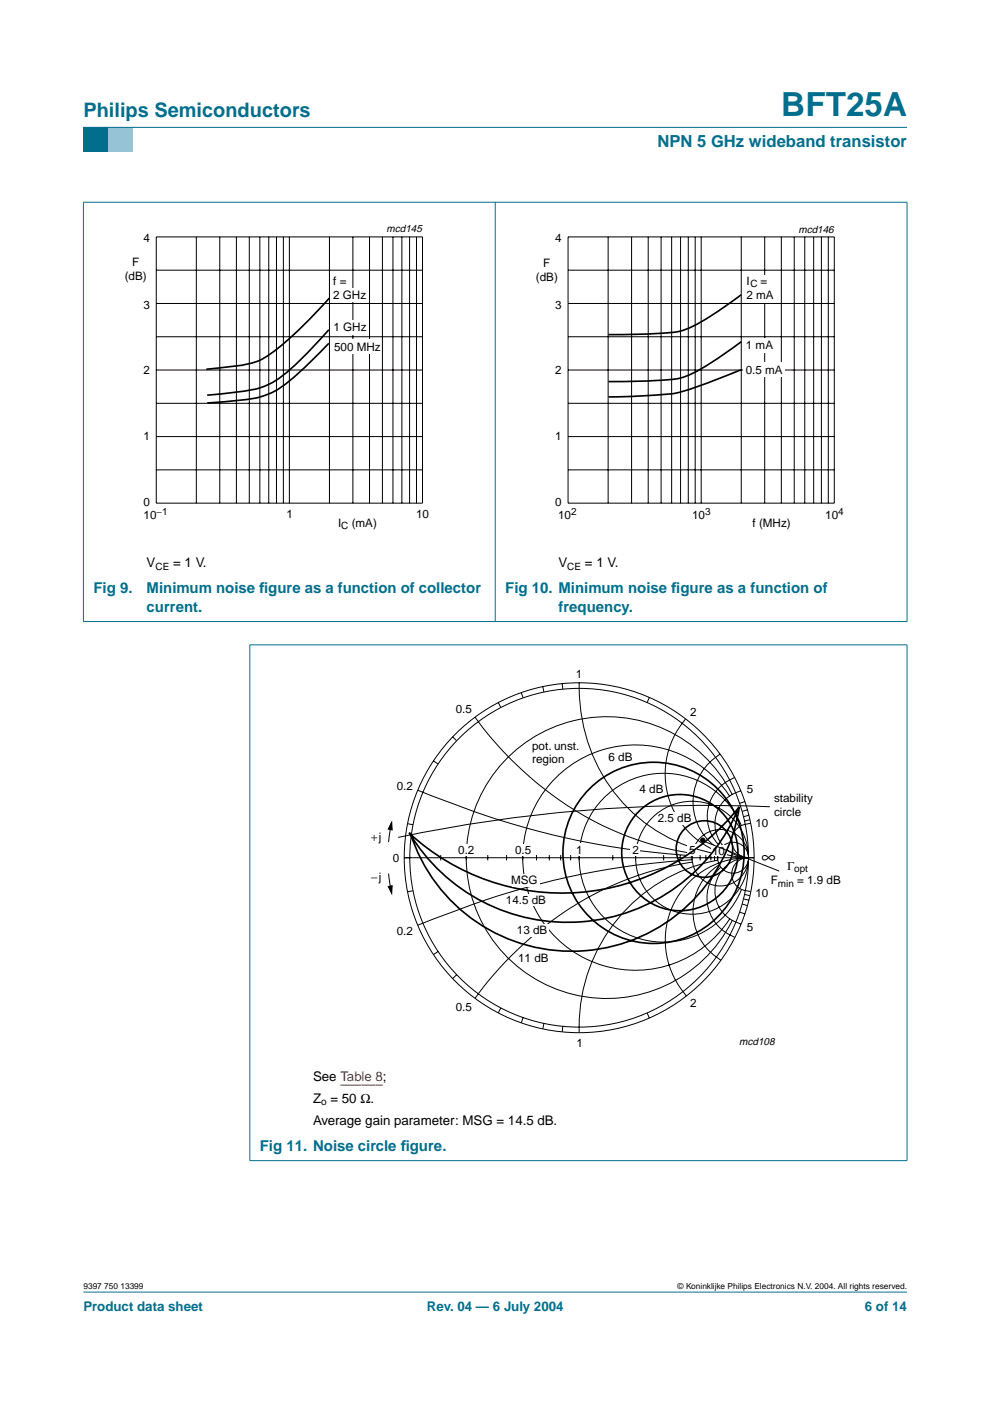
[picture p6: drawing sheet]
<svg xmlns="http://www.w3.org/2000/svg" width="210mm" height="297mm" viewBox="0 0 210 297" stroke-linecap="round" stroke-linejoin="round" font-family="sans-serif">
<path d="M17.7 273.9h174.6z" fill="#006e8c" stroke="#006e8c" stroke-width=".21"/>
<path d="M17.7 27h5.3v5.3h-5.3z" fill-rule="evenodd" fill="#006e8c"/>
<path d="M23 27h5.3v5.3h-5.3z" fill-rule="evenodd" fill="#96c4d6"/>
<g fill="#006e8c" stroke="#006e8c" stroke-width=".21">
<path d="M17.7 27h174.6z"/>
<path d="M17.7 42.9v88.8z"/>
<path d="M105 42.8v89z"/>
<path d="M192.3 42.9v88.8z"/>
<path d="M17.6 42.9h174.8z"/>
<path d="M17.6 131.8h174.8z"/>
</g>
<g fill="none" stroke="#000" stroke-width=".21">
<path d="M33.1 50.2h56.5v56.5h-56.5zM33.1 57.3h56.5M41.6 50.2v56.5M46.6 50.2v56.5M50.1 50.2v56.5M52.9 50.2v56.5M55.1 50.2v56.5M57 50.2v56.5M58.6 50.2v56.5M60.1 50.2v56.5M61.4 50.2v56.5M69.9 50.2v56.5"/>
<path d="M74.8 50.2v56.5M78.3 50.2v56.5M81.1 50.2v56.5M83.3 50.2v56.5M85.2 50.2v56.5M86.8 50.2v56.5M88.3 50.2v56.5M33.1 78.5h56.5M33.1 64.3h56.5M33.1 71.4h56.5M33.1 99.6h56.5M33.1 92.6h56.5"/>
<path d="M33.1 85.5h56.5"/>
</g>
<path d="M20.4 47.4h81.9v66.3h-81.9z" fill="none" stroke="#fff" stroke-width=".21"/>
<path d="M69.7 69.9a61.8 61.8 0 0 1-11.5 10.9 16.9 16.9 0 0 1-7.5 2.3l-6.8 .7M69.7 72.8a62.2 62.2 0 0 1-10.9 9.8 18.4 18.4 0 0 1-8.6 2.3l-6.3 .5M69.8 63.2a71 71 0 0 1-13.5 12.5 16.1 16.1 0 0 1-7.2 2l-5.3 .6" fill="none" stroke="#000" stroke-width=".35"/>
<g fill="#fff">
<path d="M71 61.2h7v2.9h-7z"/>
<path d="M70.6 67.8h7.4v3.1h-7.4z"/>
<path d="M70.6 71.9h10.1v3h-10.1z"/>
</g>
<g fill="none" stroke="#000" stroke-width=".21">
<path d="M120.4 50.2h56.5v56.5h-56.5zM120.4 57.3h56.5M128.9 50.2v56.5M133.9 50.2v56.5M137.4 50.2v56.5M140.2 50.2v56.5M142.4 50.2v56.5M144.3 50.2v56.5M145.9 50.2v56.5M147.4 50.2v56.5M148.7 50.2v56.5M157.2 50.2v56.5"/>
<path d="M162.1 50.2v56.5M165.7 50.2v56.5M168.4 50.2v56.5M170.6 50.2v56.5M172.5 50.2v56.5M174.2 50.2v56.5M175.6 50.2v56.5M120.4 78.5h56.5M120.4 64.3h56.5M120.4 71.4h56.5M120.4 99.6h56.5M120.4 92.6h56.5"/>
<path d="M120.4 85.5h56.5"/>
</g>
<path d="M107.7 47.4h81.9v66.3h-81.9z" fill="none" stroke="#fff" stroke-width=".21"/>
<g fill="#fff">
<path d="M158.3 58.4h7v5.7h-7z"/>
<path d="M158.3 71.6h6.5v3.1h-6.5z"/>
<path d="M157.7 76.9h8.7v3h-8.7z"/>
</g>
<path d="M157.1 78.4l-4.8 1.9a53.8 53.8 0 0 1-9.9 3.2l-7.3 .5-6.1 .2M157.1 62.5a51.1 51.1 0 0 1-12.3 7.6 53.9 53.9 0 0 1-11.1 .8h-4.7M157.1 72.5a51.1 51.1 0 0 1-12.3 7.5 53.9 53.9 0 0 1-11.1 .9h-4.7" fill="none" stroke="#000" stroke-width=".35"/>
<path d="M72.2 230.1h9" fill="none" stroke="#f00" stroke-width=".21"/>
<g fill="#006e8c" stroke="#006e8c" stroke-width=".21">
<path d="M53 136.8v109.2z"/>
<path d="M192.3 136.8v109.2z"/>
<path d="M52.9 136.7h139.5z"/>
<path d="M52.9 246.1h139.5z"/>
</g>
<path d="M55.6 141h134.1v81.8h-134.1z" fill="none" stroke="#fff" stroke-width=".21"/>
<g fill="none" stroke="#000" stroke-width=".21">
<path d="M96 156.2l.8 .8M100.7 152.1l.7 .9M101.4 153l2.4 3 3.5 4 3.4 3.3 3.6 3.1a67.1 67.1 0 0 0 32.4 14.5M105.7 149l.5 1M110.5 146.9l.4 1.1M115.1 145.6l.2 1.1M119.2 144.9l.1 1.2M122.8 144.8a35.3 35.3 0 0 0 23 34.6l4.3 1.3 2.3 .4M137.7 147.9l-.5 1M145.4 152.4a17.8 17.8 0 0 0-2.8 19 17.8 17.8 0 0 0 16.1 10.4M152.7 159.9a11.8 11.8 0 0 0-.1 20.2M83 174.6l-.6 4"/>
<path d="M83 174.3l-.2 1.5M86.4 174.6l1.1 .3M88.6 167.6l15.6 5.7 7.2 2.2 6.6 1.7 6.4 1.4 7.4 1.2 6.2 .8 8.7 .9M91.9 161.3l1 .7M154.7 168.8a23.9 23.9 0 0 0-35.7-5 23.9 23.9 0 0 0 .1 36 23.9 23.9 0 0 0 35.6-5M155.2 168.4a29.8 29.8 0 0 0-44.7-10.2 29.8 29.8 0 0 0-1.7 45.8 29.8 29.8 0 0 0 45.3-6.8l1.2-2.1M155.8 164.8a8.7 8.7 0 0 0-2.8 14.9M157.1 167.6a7.2 7.2 0 0 0-5.5 7.8 7.2 7.2 0 0 0 7 6.4M157.2 175a17.9 17.9 0 0 0-27.4-7.3 17.9 17.9 0 0 0 0 28.3 17.9 17.9 0 0 0 27.4-7.4M157.9 170l-1.1 .3M158.5 171.7l-1.1 .3M158.8 172.9l-1.2 .3"/>
<path d="M159 173.8l-1.1 .3M159.1 174.5a4 4 0 0 0-3.8 2.7 3.6 3.6 0 0 0 3.3 4.6M82.4 185.2l.6 4M82.8 188l.2 1.4M85.7 181.9h74.2M87.5 188.9l-1.1 .2M93.4 181.3v1.1M98.9 181.3v1.1M103.4 181.3v1.1M107.4 181.3v1.1M110.8 181.3v1.1M113.8 181.3v1.1"/>
<path d="M116.5 181.3v1.1M118.9 181.3v1.1M121 181.3v1.1M122.8 181.3v1.1M129.9 181.3v1.1M134.8 181.3v1.1M140.7 181.3v1.1M144.2 181.3v1.1M146.7 182.3l-8.7 .8-6.2 .8-7.4 1.2-6.4 1.4-6.6 1.7-7.2 2.2-15.6 5.8M146.7 181.3v1.1M146.7 182.8l-4.3 .8-3.8 .9-4 1.4-3.8 1.4a73.4 73.4 0 0 0-30.1 24.3M148.4 181.3v1.1"/>
<path d="M149.7 181.3v1.1M150.7 181.3v1.1M151.5 181.3v1.1M152.1 182.4a35.9 35.9 0 0 0-29.3 36.5M152.2 181.3v1.1M152.5 183.4a11.8 11.8 0 0 0 .3 20.2M152.8 183.9a8.8 8.8 0 0 0 3 14.8M156.9 193.4l1 .4M157.4 191.7l1.1 .3M157.7 190.6l1.1 .3M157.9 189.7l1.1 .2M158.3 181.9a17.6 17.6 0 0 0-15.8 10.5 17.6 17.6 0 0 0 3 18.7"/>
<path d="M158.5 181.9a7.1 7.1 0 0 0-6.9 6.4 7.1 7.1 0 0 0 5.5 7.6M158.5 181.9a3.5 3.5 0 0 0-3.3 3.2 3.5 3.5 0 0 0 2.9 3.7l1.1 .2M92.9 201.7l-1 .7M96.8 206.7l-.8 .8M106.2 213.7l-.5 1M110.9 215.8l-.4 1.1M115.3 217l-.2 1.1M119.3 217.6l-.1 1.2M137.2 214.8l.5 1.1"/>
<circle cx="122.8" cy="181.9" r="37.1"/>
<circle cx="122.8" cy="181.9" r="35.9"/>
<circle cx="146.7" cy="181.9" r="12"/>
<circle cx="152.7" cy="181.9" r="6"/>
<circle cx="155.4" cy="181.9" r="3.3"/>
</g>
<path d="M83 174.3l.1 1.7-.8-.2zM82.3 188l.8-.2-.1 1.6z" fill="#000" stroke="#000" stroke-width=".21"/>
<g fill="#fff">
<path d="M145.7 179h2.1v2.5h-2.1z"/>
<path d="M108.8 179h4.2v2.5h-4.2z"/>
<path d="M96.7 179h4.2v2.5h-4.2z"/>
<path d="M133.7 179h2.1v2.5h-2.1z"/>
<path d="M121.4 178.8h2.8v2.7h-2.8z"/>
<path d="M150.8 179.2h3.2v2.3h-3.2z"/>
</g>
<circle cx="149" cy="178.1" r=".46" fill="#000" stroke="#000" stroke-width=".21"/>
<path d="M149 178.3l16.2 6.4M163.2 171a316.1 316.1 0 0 0-78.8 6.5" fill="none" stroke="#000" stroke-width=".21"/>
<g fill="none" stroke="#000" stroke-width=".35">
<path d="M87 176.6a35.9 35.9 0 0 0 37.1 25 35.9 35.9 0 0 0 32.7-30.5 47.7 47.7 0 0 1-70 5.6M156.7 171.1a39.2 39.2 0 0 1-33.3 24.3 39.2 39.2 0 0 1-36.7-18.9"/>
<circle cx="138.6" cy="180.8" r="19.2"/>
<circle cx="144.1" cy="180.8" r="12.3"/>
<circle cx="149.4" cy="180" r="6"/>
</g>
<g fill="#fff">
<path d="M108.5 185.3h5.9v2.6h-5.9z"/>
<path d="M108.9 189.6h7.1v2.5h-7.1z"/>
<path d="M111.2 195.9h5.2v2.6h-5.2z"/>
<path d="M140.2 172.1h5.3v2.7h-5.3z"/>
</g>
<text font-size="7.1" fill="#006e8c" x="165.7" y="24.7">BFT25A</text>
<text font-size="4.2" fill="#006e8c" x="17.7" y="24.9">Philips Semiconductors</text>
<text font-size="4.2" x="161.5" y="183">∞</text>
<text font-size="3.5" fill="#006e8c" x="139.4" y="31.1">NPN 5 GHz wideband transistor</text>
<g font-size="3.2" fill="#006e8c">
<text x="19.8" y="125.8">Fig 9.</text>
<text x="31.1" y="125.8">Minimum noise f</text>
<text x="55" y="125.8">igure as a function of collector</text>
<text x="107.1" y="125.8">Fig 10. Minimum noise f</text>
<text x="142.3" y="125.8">igure as a function of</text>
<text x="31.1" y="129.7">current.</text>
<text x="118.4" y="129.7">frequency.</text>
<text x="55.1" y="244">Fig 11. Noise circle f</text>
<text x="85" y="244">igure.</text>
</g>
<g font-size="2.8">
<text x="31.1" y="120.3">V</text>
<text x="36.7" y="120.3">= 1 V.</text>
<text x="118.4" y="120.3">V</text>
<text x="124" y="120.3">= 1 V.</text>
<text x="66.4" y="229.3">See Table 8;</text>
<text x="66.4" y="233.9">Z = 50 Ω.</text>
<text x="66.4" y="238.4">Average gain parameter: MSG = 14.5 dB.</text>
</g>
<g font-size="2.8" fill="#006e8c">
<text x="17.7" y="278">Product data sheet</text>
<text x="90.5" y="278">Rev. 04 — 6 July 2004</text>
<text x="183.4" y="278">6 of 14</text>
</g>
<g font-size="2.5">
<text x="30.4" y="51.3">4</text>
<text x="117.7" y="51.3">4</text>
<text x="26.4" y="59.3">(dB)</text>
<text x="28" y="56.3">F</text>
<text x="113.6" y="59.7">(dB)</text>
<text x="115.2" y="56.7">F</text>
<text x="30.4" y="65.4">3</text>
<text x="70.6" y="60.4">f =</text>
<text x="70.6" y="63.4">2 GHz</text>
<text x="117.7" y="65.4">3</text>
<text x="158.2" y="60.4">I</text>
<text x="158.2" y="63.4">2 mA</text>
<text x="161.2" y="60.4">=</text>
<text x="70.7" y="70.2">1 GHz</text>
<text x="70.8" y="74.3">500 MHz</text>
<text x="158.2" y="74">1 mA</text>
<text x="30.4" y="79.3">2</text>
<text x="117.7" y="79.3">2</text>
<text x="158.1" y="79.4">0.5 mA</text>
<text x="30.4" y="93.2">1</text>
<text x="117.7" y="93.2">1</text>
<text x="30.4" y="107.3">0</text>
<text x="117.7" y="107.3">0</text>
<text x="30.4" y="110">10</text>
<text x="60.7" y="109.7">1</text>
<text x="71.7" y="111.7">I</text>
<text x="74.6" y="111.7">(mA)</text>
<text x="88.2" y="109.7">10</text>
<text x="118.3" y="110">10</text>
<text x="146.8" y="110">10</text>
<text x="159.6" y="111.7">f (MHz)</text>
<text x="175" y="110">10</text>
<text x="122.1" y="143.7">1</text>
<text x="96.6" y="151.2">0.5</text>
<text x="146.3" y="151.7">2</text>
<text x="112.8" y="159">pot. unst.</text>
<text x="112.8" y="161.8">region</text>
<text x="129" y="161.4">6 dB</text>
<text x="84.1" y="167.4">0.2</text>
<text x="135.6" y="168.1">4 dB</text>
<text x="158.4" y="168.2">5</text>
<text x="164.1" y="170.1">stability</text>
<text x="164.1" y="173">circle</text>
<text x="78.7" y="178.2">+j</text>
<text x="139.5" y="174.3">2.5 dB</text>
<text x="160.2" y="175.3">10</text>
<text x="83.3" y="182.7">0</text>
<text x="97.2" y="181.1">0.2</text>
<text x="109.2" y="181.1">0.5</text>
<text x="122.2" y="181.1">1</text>
<text x="134.1" y="181.1">2</text>
<text x="146.1" y="181.1">5</text>
<text x="151" y="181.2">10</text>
<text x="166.9" y="184.5">Γ</text>
<text x="78.7" y="186.8">−j</text>
<text x="107.3" y="191.7">14.5 dB</text>
<text x="108.4" y="187.5">MSG</text>
<text x="160.2" y="190.1">10</text>
<text x="163.4" y="187.5">F</text>
<text x="169" y="187.5">= 1.9 dB</text>
<text x="158.4" y="197.4">5</text>
<text x="84.1" y="198.2">0.2</text>
<text x="109.6" y="198.1">13 dB</text>
<text x="109.9" y="203.9">11 dB</text>
<text x="96.6" y="214.2">0.5</text>
<text x="146.3" y="213.5">2</text>
<text x="122.2" y="221.9">1</text>
</g>
<g font-size="2.2">
<text x="82" y="49.3">mcd145</text>
<text x="169.3" y="49.3">mcd146</text>
<text x="156.7" y="221.5">mcd108</text>
</g>
<g font-size="2.1">
<text x="159.1" y="60.9">C</text>
<text x="33.2" y="109.3">−1</text>
<text x="72.4" y="112.2">C</text>
<text x="121.1" y="109.3">2</text>
<text x="149.5" y="109.3">3</text>
<text x="177.7" y="109.3">4</text>
<text x="33" y="120.8">CE</text>
<text x="120.3" y="120.8">CE</text>
<text x="168.4" y="185">opt</text>
<text x="164.9" y="188">min</text>
<text x="68.1" y="234.4">o</text>
</g>
<g font-size="1.8">
<text x="17.7" y="273.4">9397 750 13399</text>
<text x="143.7" y="273.4">© Koninklijke Philips Electronics N.V. 2004. All rights reserved.</text>
</g>
</svg>
